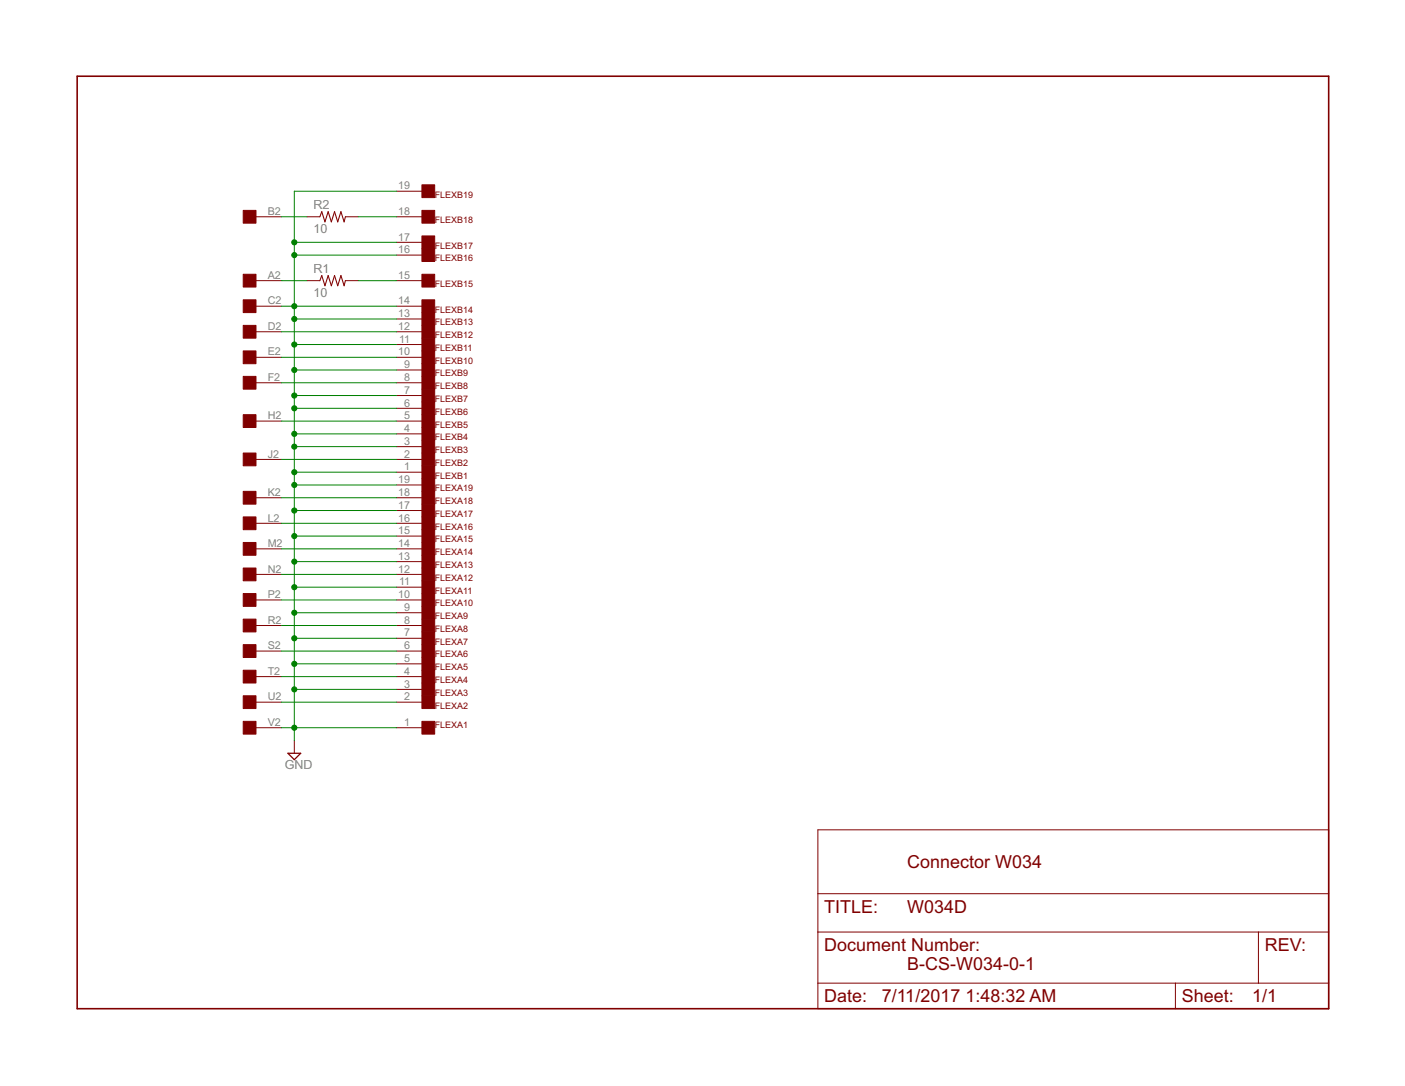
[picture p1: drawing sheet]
<svg xmlns="http://www.w3.org/2000/svg" width="279mm" height="216mm" viewBox="0 0 279 216" stroke-linecap="round" stroke-linejoin="round" font-family="sans-serif">
<path d="M15.3 15.2h248.9v185.3h-248.9z" fill="none" stroke="#800000" stroke-width=".32"/>
<g fill="none" stroke="#800000" stroke-width=".2">
<path d="M78.8 38h5.1M50.9 55.8h5.1M50.9 43.1h5.1M61.1 55.8h2.5M61.1 43.1h2.5M68.7 55.8h2.5M68.7 43.1h2.5M78.8 55.8h5.1M78.8 43.1h5.1M78.8 50.7h5.1M78.8 48.2h5.1M50.9 76.1h5.1"/>
<path d="M50.9 71h5.1M50.9 66h5.1M50.9 60.9h5.1M78.8 76.1h5.1M78.8 71h5.1M78.8 66h5.1M78.8 60.9h5.1M78.8 78.6h5.1M78.8 73.6h5.1M78.8 68.5h5.1M78.8 63.4h5.1M50.9 99h5.1"/>
<path d="M50.9 91.3h5.1M50.9 83.7h5.1M78.8 99h5.1M78.8 91.3h5.1M78.8 83.7h5.1M78.8 96.4h5.1M78.8 88.8h5.1M78.8 86.3h5.1M78.8 81.2h5.1M78.8 93.9h5.1M50.9 119.3h5.1M50.9 114.2h5.1"/>
<path d="M50.9 109.1h5.1M50.9 104h5.1M78.8 119.3h5.1M78.8 114.2h5.1M78.8 109.1h5.1M78.8 104h5.1M78.8 116.7h5.1M78.8 111.7h5.1M78.8 106.6h5.1M78.8 101.5h5.1M50.9 139.6h5.1M50.9 134.5h5.1"/>
<path d="M50.9 129.4h5.1M50.9 124.4h5.1M78.8 139.6h5.1M78.8 134.5h5.1M78.8 129.4h5.1M78.8 124.4h5.1M78.8 137.1h5.1M78.8 132h5.1M78.8 126.9h5.1M78.8 121.8h5.1M50.9 144.7h5.1M58.5 147.2v2.6"/>
<path d="M78.8 144.7h5.1M162.6 165h101.6v35.5h-101.6zM162.6 177.7h101.6M162.6 185.3h101.6M162.6 195.5h101.6M233.7 195.5v5M250.3 185.3v10.2"/>
</g>
<g fill="#800000" stroke="#800000" stroke-width=".2">
<path d="M48.4 143.4h2.5v2.5h-2.5z"/>
<path d="M48.4 138.3h2.5v2.6h-2.5z"/>
<path d="M48.4 133.2h2.5v2.6h-2.5z"/>
<path d="M48.4 128.2h2.5v2.5h-2.5z"/>
<path d="M48.4 123.1h2.5v2.5h-2.5z"/>
<path d="M48.4 118h2.5v2.5h-2.5z"/>
<path d="M48.4 112.9h2.5v2.6h-2.5z"/>
<path d="M48.4 107.8h2.5v2.6h-2.5z"/>
<path d="M48.4 102.8h2.5v2.5h-2.5z"/>
<path d="M48.4 97.7h2.5v2.5h-2.5z"/>
<path d="M48.4 90.1h2.5v2.5h-2.5z"/>
<path d="M48.4 82.4h2.5v2.6h-2.5z"/>
<path d="M48.4 74.8h2.5v2.6h-2.5z"/>
<path d="M48.4 69.8h2.5v2.5h-2.5z"/>
<path d="M48.4 64.7h2.5v2.5h-2.5z"/>
<path d="M48.4 59.6h2.5v2.5h-2.5z"/>
<path d="M83.9 138.3h2.5v2.6h-2.5z"/>
<path d="M83.9 135.8h2.5v2.5h-2.5z"/>
<path d="M83.9 133.2h2.5v2.6h-2.5z"/>
<path d="M83.9 130.7h2.5v2.5h-2.5z"/>
<path d="M83.9 128.2h2.5v2.5h-2.5z"/>
<path d="M83.9 125.6h2.5v2.6h-2.5z"/>
<path d="M83.9 123.1h2.5v2.5h-2.5z"/>
<path d="M83.9 120.5h2.5v2.6h-2.5z"/>
<path d="M83.9 118h2.5v2.5h-2.5z"/>
<path d="M83.9 115.5h2.5v2.5h-2.5z"/>
<path d="M83.9 112.9h2.5v2.6h-2.5z"/>
<path d="M83.9 110.4h2.5v2.5h-2.5z"/>
<path d="M83.9 107.8h2.5v2.6h-2.5z"/>
<path d="M83.9 105.3h2.5v2.5h-2.5z"/>
<path d="M83.9 102.8h2.5v2.5h-2.5z"/>
<path d="M83.9 100.2h2.5v2.6h-2.5z"/>
<path d="M83.9 97.7h2.5v2.5h-2.5z"/>
<path d="M83.9 95.1h2.5v2.6h-2.5z"/>
<path d="M48.4 54.5h2.5v2.6h-2.5z"/>
<path d="M48.4 41.8h2.5v2.6h-2.5z"/>
<path d="M83.9 143.4h2.5v2.5h-2.5z"/>
<path d="M83.9 90.1h2.5v2.5h-2.5z"/>
<path d="M83.9 87.5h2.5v2.6h-2.5z"/>
<path d="M83.9 85h2.5v2.5h-2.5z"/>
<path d="M83.9 82.4h2.5v2.6h-2.5z"/>
<path d="M83.9 79.9h2.5v2.5h-2.5z"/>
<path d="M83.9 77.4h2.5v2.5h-2.5z"/>
<path d="M83.9 74.8h2.5v2.6h-2.5z"/>
<path d="M83.9 72.3h2.5v2.5h-2.5z"/>
<path d="M83.9 69.8h2.5v2.5h-2.5z"/>
<path d="M83.9 67.2h2.5v2.6h-2.5z"/>
<path d="M83.9 64.7h2.5v2.5h-2.5z"/>
<path d="M83.9 62.1h2.5v2.6h-2.5z"/>
<path d="M83.9 59.6h2.5v2.5h-2.5z"/>
<path d="M83.9 54.5h2.5v2.6h-2.5z"/>
<path d="M83.9 49.4h2.5v2.6h-2.5z"/>
<path d="M83.9 46.9h2.5v2.5h-2.5z"/>
<path d="M83.9 41.8h2.5v2.6h-2.5z"/>
<path d="M83.9 36.7h2.5v2.6h-2.5z"/>
<path d="M83.9 92.6h2.5v2.5h-2.5z"/>
</g>
<path d="M57.3 149.8h2.5l-1.3 1.2z" fill="none" stroke="#800000" stroke-width=".25"/>
<path d="M63.6 55.8l.4-1 .6 2 .7-2 .6 2 .6-2 .7 2 .6-2 .6 2 .3-1M63.6 43.1l.4-1 .6 2 .7-2 .6 2 .6-2 .7 2 .6-2 .6 2 .3-1" fill="none" stroke="#800000" stroke-width=".21"/>
<g fill="none" stroke="#008000" stroke-width=".2">
<path d="M78.8 38h-20.3v109.2M56 43.1h5.1M56 55.8h5.1M58.5 48.2h20.3M58.5 50.7h20.3M71.2 43.1h7.6M71.2 55.8h7.6M56 60.9h22.8M56 71h22.8M56 66h22.8M56 76.1h22.8M58.5 68.5h20.3"/>
<path d="M58.5 73.6h20.3M58.5 78.6h20.3M58.5 63.4h20.3M56 83.7h22.8M56 99h22.8M56 91.3h22.8M58.5 86.3h20.3M58.5 96.4h20.3M58.5 93.9h20.3M58.5 81.2h20.3M58.5 88.8h20.3M56 109.1h22.8"/>
<path d="M56 119.3h22.8M56 104h22.8M56 114.2h22.8M58.5 101.5h20.3M58.5 106.6h20.3M58.5 111.7h20.3M58.5 116.7h20.3M56 129.4h22.8M56 134.5h22.8M56 124.4h22.8M56 139.6h22.8M58.5 137.1h20.3"/>
<path d="M58.5 132h20.3M58.5 121.8h20.3M58.5 126.9h20.3M56 144.7h22.8"/>
</g>
<g fill="#008000" stroke="#008000" stroke-width=".2">
<circle cx="58.5" cy="144.7" r=".51"/>
<circle cx="58.5" cy="137.1" r=".51"/>
<circle cx="58.5" cy="60.9" r=".51"/>
<circle cx="58.5" cy="68.5" r=".51"/>
<circle cx="58.5" cy="73.6" r=".51"/>
<circle cx="58.5" cy="78.6" r=".51"/>
<circle cx="58.5" cy="86.3" r=".51"/>
<circle cx="58.5" cy="96.4" r=".51"/>
<circle cx="58.5" cy="101.5" r=".51"/>
<circle cx="58.5" cy="106.6" r=".51"/>
<circle cx="58.5" cy="111.7" r=".51"/>
<circle cx="58.5" cy="116.7" r=".51"/>
<circle cx="58.5" cy="121.8" r=".51"/>
<circle cx="58.5" cy="132" r=".51"/>
<circle cx="58.5" cy="126.9" r=".51"/>
<circle cx="58.5" cy="48.2" r=".51"/>
<circle cx="58.5" cy="50.7" r=".51"/>
<circle cx="58.5" cy="63.4" r=".51"/>
<circle cx="58.5" cy="93.9" r=".51"/>
<circle cx="58.5" cy="81.2" r=".51"/>
<circle cx="58.5" cy="88.8" r=".51"/>
</g>
<g font-size="4" fill="#800000">
<text x="180.4" y="172.6">Connector W034</text>
<text x="163.9" y="181.5">TITLE:</text>
<text x="180.4" y="181.5">W034D</text>
<text x="163.9" y="189.1">Document Number:</text>
<text x="251.5" y="189.1">REV:</text>
<text x="180.4" y="192.9">B-CS-W034-0-1</text>
<text x="163.9" y="199.3">Date:</text>
<text x="175.3" y="199.3">7/11/2017</text>
<text x="192" y="199.3">1:48:32 AM</text>
<text x="235" y="199.3">Sheet:</text>
<text x="249" y="199.3">1/1</text>
</g>
<g font-size="2.8" fill="#808080">
<text x="62.3" y="41.6">R2</text>
<text x="62.3" y="46.4">10</text>
<text x="62.3" y="59.1">10</text>
<text x="62.3" y="54.3">R1</text>
<text x="56.6" y="152.9">GND</text>
</g>
<g font-size="2.4" fill="#808080">
<text x="79.2" y="37.7">19</text>
<text x="53.2" y="42.7">B2</text>
<text x="79.2" y="47.8">17</text>
<text x="79.2" y="42.7">18</text>
<text x="79.2" y="50.4">16</text>
<text x="53.2" y="55.4">A2</text>
<text x="79.2" y="55.4">15</text>
<text x="53.2" y="65.6">D2</text>
<text x="53.2" y="60.5">C2</text>
<text x="79.2" y="65.6">12</text>
<text x="79.2" y="63.1">13</text>
<text x="79.2" y="60.5">14</text>
<text x="53.2" y="70.7">E2</text>
<text x="79.2" y="70.7">10</text>
<text x="79.4" y="68.1">11</text>
<text x="53.2" y="75.7">F2</text>
<text x="80.4" y="75.7">8</text>
<text x="80.4" y="73.2">9</text>
<text x="53.2" y="83.4">H2</text>
<text x="80.4" y="83.4">5</text>
<text x="80.4" y="80.8">6</text>
<text x="80.4" y="78.3">7</text>
<text x="80.4" y="88.4">3</text>
<text x="80.4" y="85.9">4</text>
<text x="53.2" y="91">J2</text>
<text x="80.4" y="91">2</text>
<text x="80.4" y="93.5">1</text>
<text x="53.2" y="98.6">K2</text>
<text x="79.2" y="101.1">17</text>
<text x="79.2" y="98.6">18</text>
<text x="79.2" y="96.1">19</text>
<text x="53.2" y="103.7">L2</text>
<text x="79.2" y="106.2">15</text>
<text x="79.2" y="103.7">16</text>
<text x="53.2" y="113.8">N2</text>
<text x="53.2" y="108.8">M2</text>
<text x="79.2" y="113.8">12</text>
<text x="79.2" y="111.3">13</text>
<text x="79.2" y="108.8">14</text>
<text x="53.2" y="118.9">P2</text>
<text x="79.2" y="118.9">10</text>
<text x="79.4" y="116.4">11</text>
<text x="53.2" y="124">R2</text>
<text x="80.4" y="124">8</text>
<text x="80.4" y="121.5">9</text>
<text x="53.2" y="129.1">S2</text>
<text x="80.4" y="131.6">5</text>
<text x="80.4" y="129.1">6</text>
<text x="80.4" y="126.5">7</text>
<text x="53.2" y="134.2">T2</text>
<text x="80.4" y="136.7">3</text>
<text x="80.4" y="134.2">4</text>
<text x="53.2" y="139.2">U2</text>
<text x="80.4" y="139.2">2</text>
<text x="53.2" y="144.3">V2</text>
<text x="80.4" y="144.3">1</text>
</g>
<g font-size="2" fill="#800000">
<text x="86.5" y="39.3">FLEXB19</text>
<text x="86.5" y="44.4">FLEXB18</text>
<text x="86.5" y="52">FLEXB16</text>
<text x="86.5" y="49.4">FLEXB17</text>
<text x="86.5" y="57.1">FLEXB15</text>
<text x="86.5" y="64.7">FLEXB13</text>
<text x="86.5" y="62.1">FLEXB14</text>
<text x="86.5" y="69.8">FLEXB11</text>
<text x="86.5" y="67.2">FLEXB12</text>
<text x="86.5" y="77.4">FLEXB8</text>
<text x="86.5" y="74.8">FLEXB9</text>
<text x="86.5" y="72.3">FLEXB10</text>
<text x="86.5" y="82.5">FLEXB6</text>
<text x="86.5" y="79.9">FLEXB7</text>
<text x="86.5" y="87.5">FLEXB4</text>
<text x="86.5" y="85">FLEXB5</text>
<text x="86.5" y="92.6">FLEXB2</text>
<text x="86.5" y="90.1">FLEXB3</text>
<text x="86.5" y="95.1">FLEXB1</text>
<text x="86.5" y="100.2">FLEXA18</text>
<text x="86.5" y="97.7">FLEXA19</text>
<text x="86.5" y="107.8">FLEXA15</text>
<text x="86.5" y="105.3">FLEXA16</text>
<text x="86.5" y="102.8">FLEXA17</text>
<text x="86.5" y="112.9">FLEXA13</text>
<text x="86.5" y="110.4">FLEXA14</text>
<text x="86.5" y="118">FLEXA11</text>
<text x="86.5" y="115.5">FLEXA12</text>
<text x="86.5" y="125.6">FLEXA8</text>
<text x="86.5" y="123.1">FLEXA9</text>
<text x="86.5" y="120.5">FLEXA10</text>
<text x="86.5" y="130.7">FLEXA6</text>
<text x="86.5" y="128.2">FLEXA7</text>
<text x="86.5" y="135.8">FLEXA4</text>
<text x="86.5" y="133.2">FLEXA5</text>
<text x="86.5" y="140.9">FLEXA2</text>
<text x="86.5" y="138.3">FLEXA3</text>
<text x="86.5" y="144.7">FLEXA1</text>
</g>
</svg>
